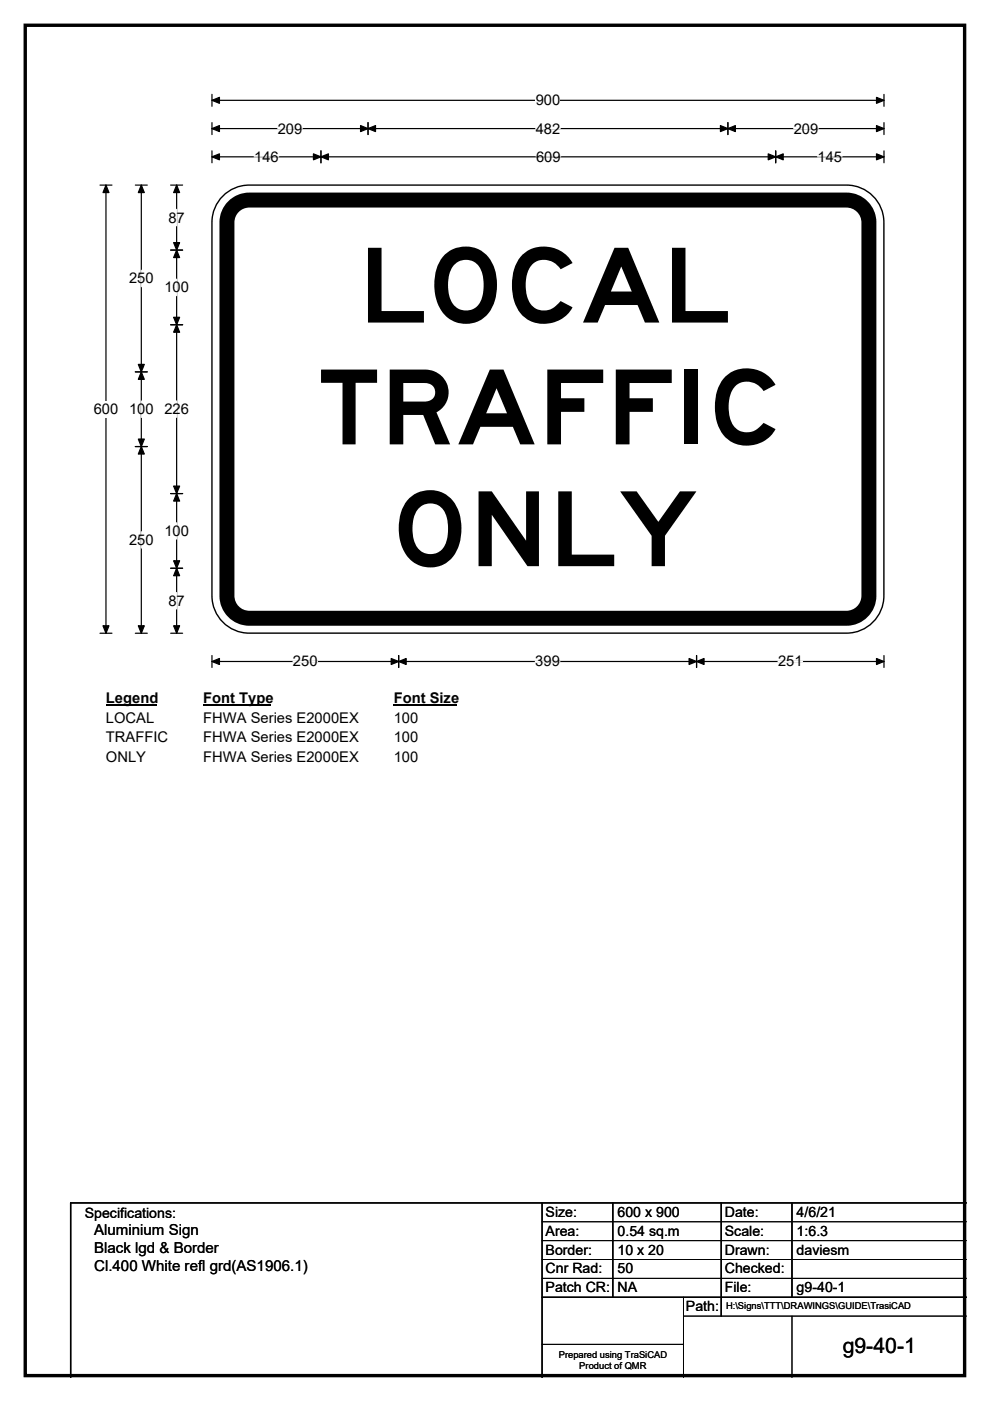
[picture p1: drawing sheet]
<svg xmlns="http://www.w3.org/2000/svg" width="210mm" height="297mm" viewBox="0 0 210 297" stroke-linecap="round" stroke-linejoin="round" font-family="sans-serif">
<path d="M5.4 5.4h199.2v286.3h-199.2z" fill="none" stroke="#000" stroke-width=".72"/>
<path d="M45 21.3h142.5M45 20v2.5M187.5 20v2.5" fill="none" stroke="#000" stroke-width=".25"/>
<path d="M45 21.3l1.5-.7v1.3zM185.9 20.6l1.6 .7-1.6 .6z" fill="#000" stroke="#000" stroke-width=".25"/>
<path d="M113.6 19.5h5.2v3.5h-5.2z" fill="#fff"/>
<g fill="none" stroke="#000" stroke-width=".25">
<path d="M21.2 39.2h2.5M22.5 39.2v95.1M45 27.3h142.5M45 26v2.5M45 32v2.5M45 33.3h142.5M68.1 32v2.5M78.1 26v2.5M154.4 26v2.5M164.5 32v2.5M187.5 26v2.5M187.5 32v2.5"/>
<path d="M21.2 134.3h2.5M45 139v2.5M84.6 139v2.5M147.7 139v2.5M187.5 139v2.5M45 140.3h142.5"/>
</g>
<g fill="#000" stroke="#000" stroke-width=".25">
<path d="M22.5 39.2l.6 1.6h-1.3zM45 27.3l1.5-.7v1.3zM45 33.3l1.5-.7v1.3zM68.1 33.3l1.6-.7v1.3zM66.5 32.6l1.6 .7-1.6 .6zM78.1 27.3l1.6-.7v1.3zM76.5 26.6l1.6 .7-1.6 .6zM152.8 26.6l1.6 .7-1.6 .6zM154.4 27.3l1.6-.7v1.3zM162.9 32.6l1.6 .7-1.6 .6zM164.5 33.3l1.6-.7v1.3zM185.9 26.6l1.6 .7-1.6 .6z"/>
<path d="M185.9 32.6l1.6 .7-1.6 .6zM21.8 132.7h1.3l-.6 1.6zM45 140.3l1.5-.7v1.3zM84.6 140.3l1.5-.7v1.3zM83 139.6l1.6 .7-1.6 .6zM146.2 139.6l1.5 .7-1.5 .6zM147.7 140.3l1.6-.7v1.3zM185.9 139.6l1.6 .7-1.6 .6z"/>
</g>
<path d="M53.9 33.3h5.2M58.9 27.3h5.2M113.6 27.3h5.2M113.7 33.3h5.2M168.3 27.3h5.2M173.4 33.3h5.2M62.1 140.3h5.3M113.5 140.3h5.2M165 140.3h5.2" fill="none" stroke="#fff" stroke-width=".25"/>
<path d="M19.9 85h5.2v3.5h-5.2z" fill="#fff"/>
<path d="M28.7 39.2h2.5M30 39.2v95.1M36.2 39.2h2.5M37.5 39.2v95.1M36.2 53h2.5M28.7 78.8h2.5M36.2 68.9h2.5M28.7 94.7h2.5M36.2 104.6h2.5M28.7 134.3h2.5M36.2 134.3h2.5M36.2 120.5h2.5" fill="none" stroke="#000" stroke-width=".25"/>
<g fill="#000" stroke="#000" stroke-width=".25">
<path d="M30 39.2l.6 1.6h-1.3zM37.5 39.2l.6 1.6h-1.3zM37.5 53l.6 1.6h-1.3zM36.8 51.4h1.3l-.6 1.6zM30 78.8l.6 1.6h-1.3zM29.3 77.3h1.3l-.6 1.5zM36.8 67.3h1.3l-.6 1.6zM37.5 68.9l.6 1.5h-1.3zM29.3 93.1h1.3l-.6 1.6zM30 94.7l.6 1.6h-1.3zM36.8 103.1h1.3l-.6 1.5zM37.5 104.6l.6 1.6h-1.3z"/>
<path d="M29.3 132.7h1.3l-.6 1.6zM36.8 118.9h1.3l-.6 1.6zM37.5 120.5l.6 1.6h-1.3zM36.8 132.7h1.3l-.6 1.6z"/>
</g>
<path d="M30 57.3v3.5M37.5 44.4v3.5M37.5 59.2v3.5M30 85v3.5M37.5 85v3.5M30 112.7v3.5M37.5 110.8v3.5M37.5 125.6v3.5" fill="none" stroke="#fff" stroke-width=".25"/>
<path d="M22.5 146.2h10.7v3.5h-10.7z" fill="#fff"/>
<path d="M22.5 149.5h10.7" fill="none" stroke="#000" stroke-width=".32"/>
<path d="M43.1 146.2h14.4v3.5h-14.4z" fill="#fff"/>
<path d="M43.1 149.5h14.4" fill="none" stroke="#000" stroke-width=".32"/>
<path d="M83.5 146.2h13.5v3.5h-13.5z" fill="#fff"/>
<path d="M83.5 149.5h13.5" fill="none" stroke="#000" stroke-width=".32"/>
<g fill="#fff">
<path d="M22.5 150.4h10.2v3.5h-10.2z"/>
<path d="M43.1 150.4h32.9v3.5h-32.9z"/>
<path d="M83.5 150.4h5.2v3.5h-5.2z"/>
<path d="M22.5 154.6h13.1v3.5h-13.1z"/>
<path d="M43.1 154.6h32.9v3.5h-32.9z"/>
<path d="M83.5 154.6h5.2v3.5h-5.2z"/>
<path d="M22.5 158.8h8.4v3.5h-8.4z"/>
<path d="M43.1 158.8h32.9v3.5h-32.9z"/>
<path d="M83.5 158.8h5.2v3.5h-5.2z"/>
</g>
<path d="M47.3 41.6a7.9 7.9 0 0 1 5.6-2.4h126.7a7.9 7.9 0 0 1 7.9 7.9v79.2a7.9 7.9 0 0 1-7.9 7.9h-126.7a7.9 7.9 0 0 1-7.9-7.9v-79.2a7.9 7.9 0 0 1 2.3-5.5z" fill-rule="evenodd" fill="#fff" stroke="#fff" stroke-width=".21"/>
<path d="M49.2 44.1a4.7 4.7 0 0 1 3.7-1.7h126.6a4.8 4.8 0 0 1 4.8 4.8v79.1a4.8 4.8 0 0 1-4.8 4.8h-126.6a4.7 4.7 0 0 1-4.8-4.8v-79.1a4.7 4.7 0 0 1 1.1-3.1z" fill="none" stroke="#000" stroke-width="3.2"/>
<path d="M47.3 41.6a7.9 7.9 0 0 1 5.6-2.4h126.7a7.9 7.9 0 0 1 7.9 7.9v79.2a7.9 7.9 0 0 1-7.9 7.9h-126.7a7.9 7.9 0 0 1-7.9-7.9v-79.2a7.9 7.9 0 0 1 2.3-5.5zM115 255v37M130 255v20M153 255v24M168 255v20M205 255h-190v37M115 275h90" fill="none" stroke="#000" stroke-width=".3"/>
<path d="M115 259h90M115 263h90M115 267h90M115 271h90M145 279h60M145 275v17M168 279v13M115 285h30" fill="none" stroke="#000" stroke-width=".21"/>
<g font-size="22">
<text x="76" y="68.4">LOCAL</text>
<text x="67.5" y="94.2">TRAFFIC</text>
<text x="83" y="120">ONLY</text>
</g>
<text font-size="4.5" x="178.7" y="286.9">g9-40-1</text>
<g font-size="3.2">
<text x="20" y="261.9">Aluminium Sign</text>
<text x="20" y="265.7">Black lgd &amp; Border</text>
<text x="20" y="269.6">Cl.400 White refl grd(AS1906.1)</text>
</g>
<g font-size="3.1">
<text x="113.6" y="22.3">900</text>
<text x="58.9" y="28.3">209</text>
<text x="113.6" y="28.3">482</text>
<text x="168.3" y="28.3">209</text>
<text x="53.9" y="34.3">146</text>
<text x="113.7" y="34.3">609</text>
<text x="173.4" y="34.3">145</text>
<text x="35.7" y="47.2">87</text>
<text x="27.4" y="60.1">250</text>
<text x="34.9" y="62">100</text>
<text x="19.9" y="87.8">600</text>
<text x="27.4" y="87.8">100</text>
<text x="34.9" y="87.8">226</text>
<text x="34.9" y="113.6">100</text>
<text x="27.4" y="115.5">250</text>
<text x="35.7" y="128.4">87</text>
<text x="62.1" y="141.3">250</text>
<text x="113.5" y="141.3">399</text>
<text x="165" y="141.3">251</text>
<text x="22.5" y="149.1">Legend</text>
<text x="43.1" y="149.1">Font Type</text>
<text x="83.5" y="149.1">Font Size</text>
<text x="22.5" y="153.2">LOCAL</text>
<text x="43.1" y="153.2">FHWA Series E2000EX</text>
<text x="83.5" y="153.2">100</text>
<text x="22.5" y="157.4">TRAFFIC</text>
<text x="22.5" y="161.6">ONLY</text>
<text x="43.1" y="157.4">FHWA Series E2000EX</text>
<text x="43.1" y="161.6">FHWA Series E2000EX</text>
<text x="83.5" y="157.4">100</text>
<text x="83.5" y="161.6">100</text>
</g>
<g font-size="3">
<text x="115.7" y="258">Size:</text>
<text x="131" y="258">600 x 900</text>
<text x="153.7" y="258">Date:</text>
<text x="169" y="258">4/6/21</text>
<text x="18" y="258.2">Specifications:</text>
<text x="115.7" y="262">Area:</text>
<text x="131" y="262">0.54 sq.m</text>
<text x="153.7" y="262">Scale:</text>
<text x="169" y="262">1:6.3</text>
<text x="115.7" y="266">Border:</text>
<text x="115.7" y="270">Cnr Rad:</text>
<text x="131" y="266">10 x 20</text>
<text x="131" y="270">50</text>
<text x="153.7" y="266">Drawn:</text>
<text x="153.7" y="270">Checked:</text>
<text x="169" y="266">daviesm</text>
<text x="115.7" y="274">Patch CR:</text>
<text x="131" y="274">NA</text>
<text x="153.7" y="274">File:</text>
<text x="169" y="274">g9-40-1</text>
<text x="145.5" y="278">Path:</text>
</g>
<g font-size="2">
<text x="154" y="277.6">H:\Signs\TTT\DRAWINGS\GUIDE\TrasiCAD</text>
<text x="118.5" y="287.8">Prepared using TraSiCAD</text>
<text x="122.9" y="290.2">Product of QMR</text>
</g>
</svg>
